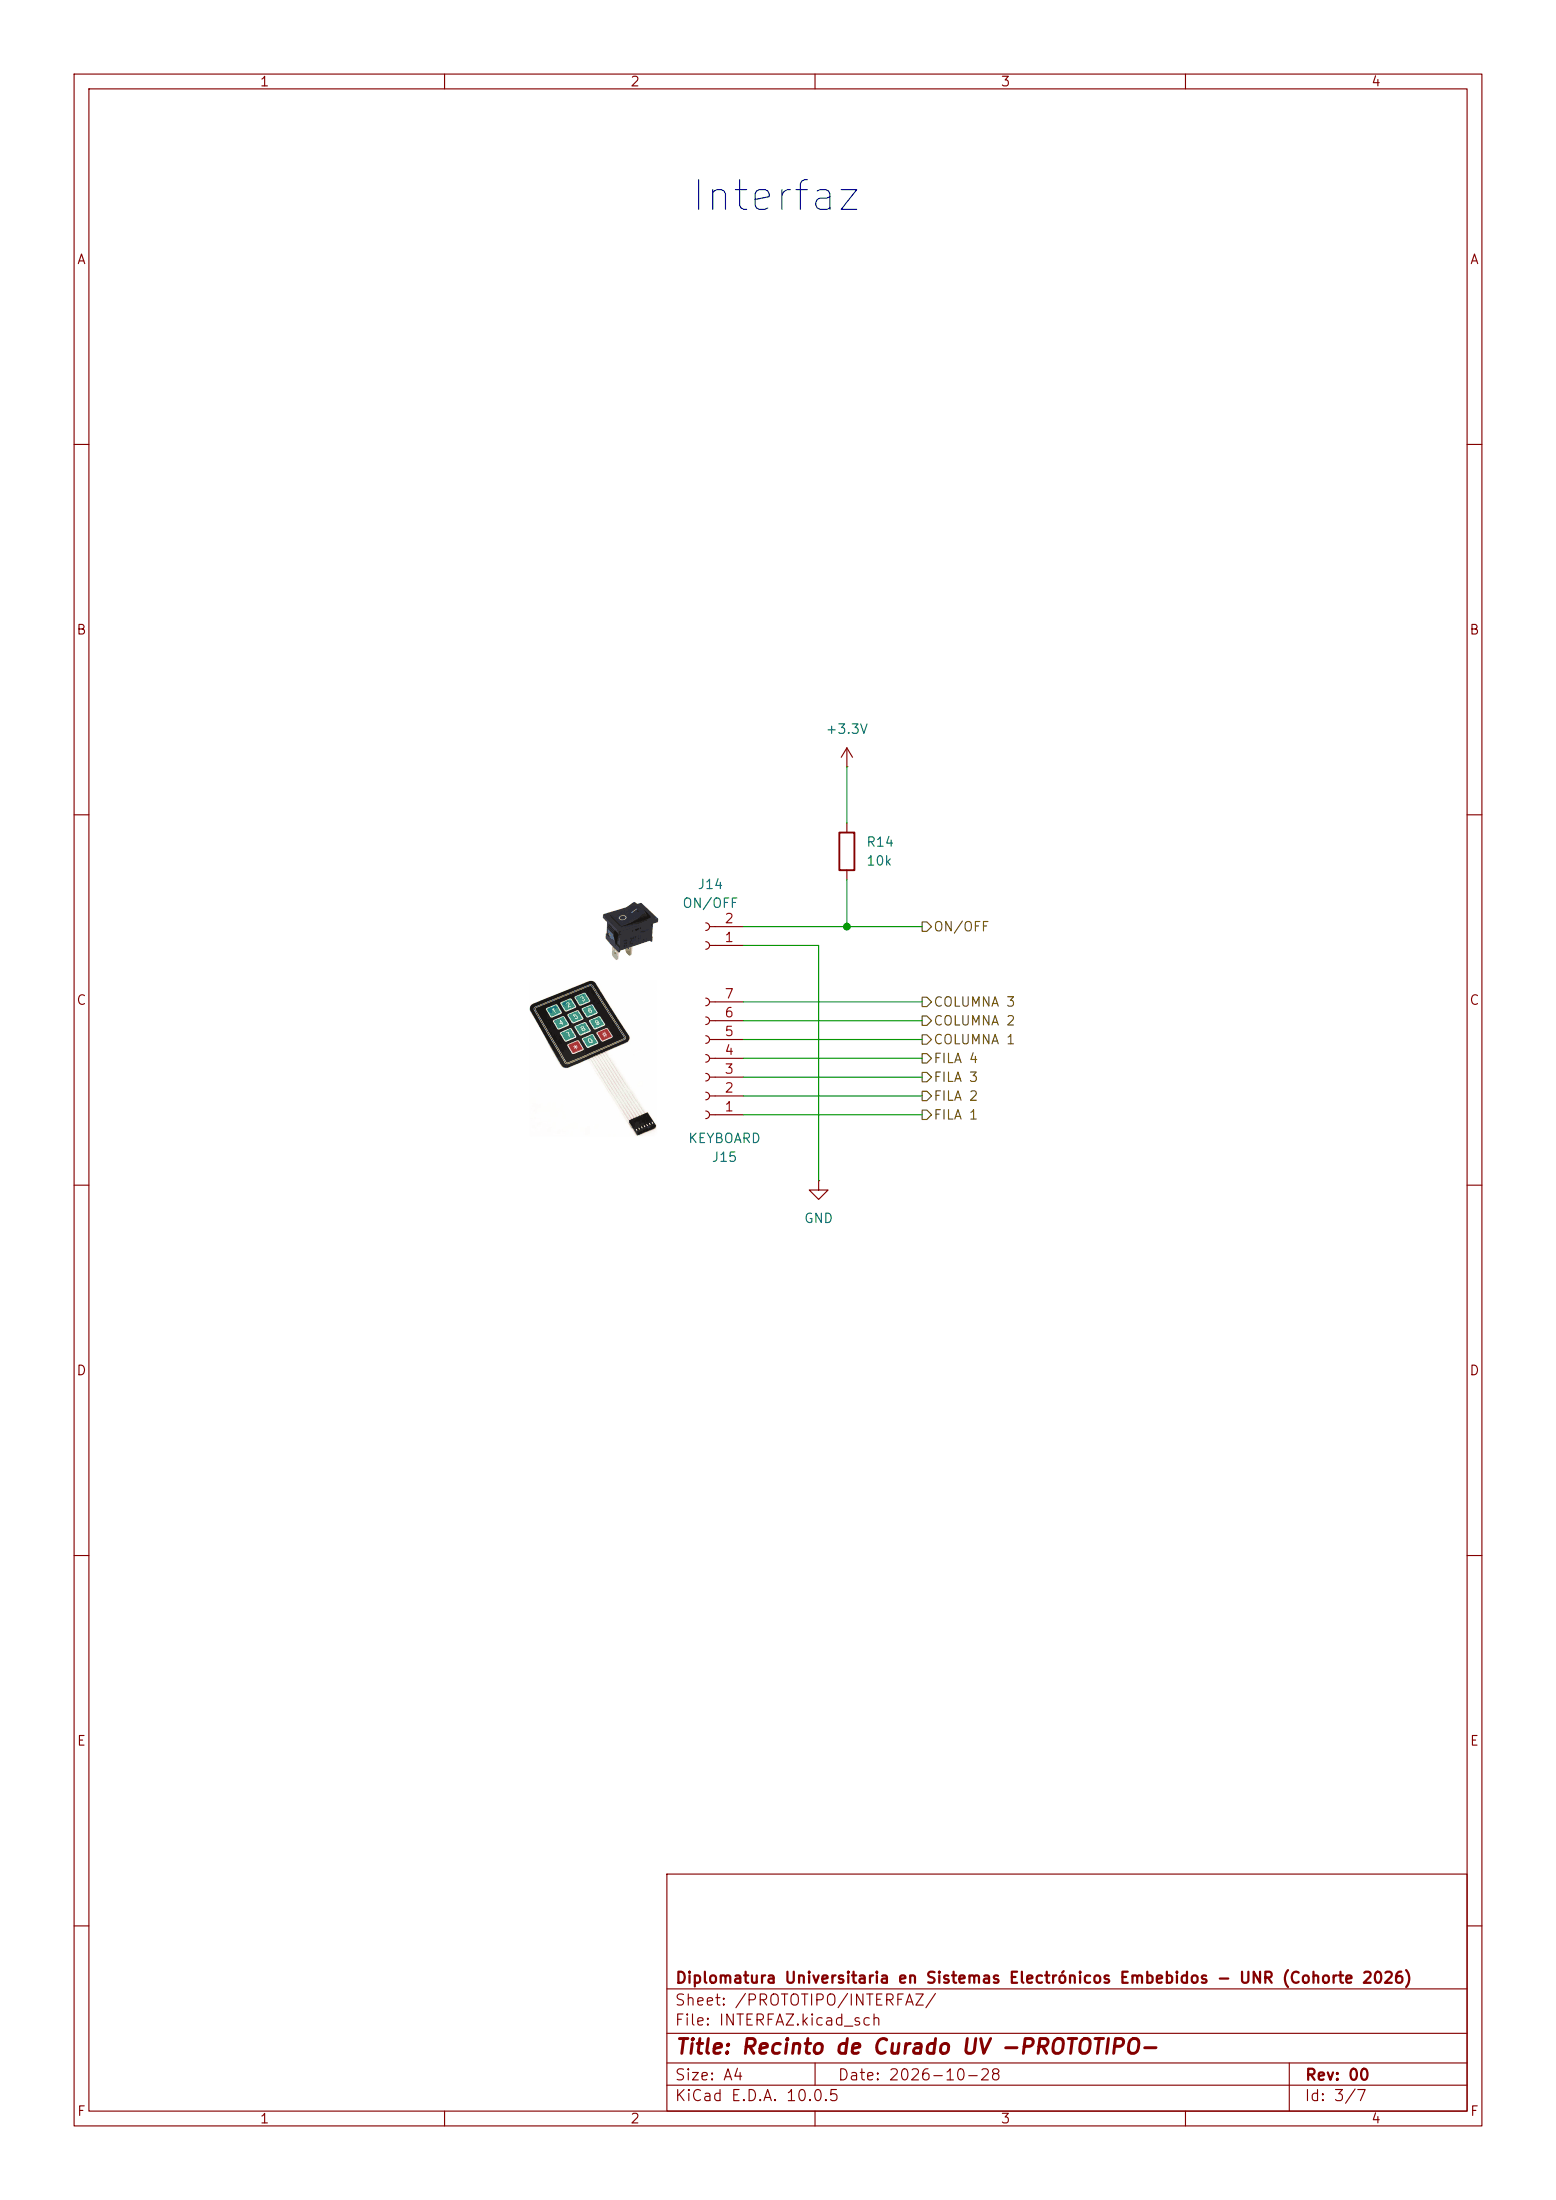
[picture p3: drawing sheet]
(kicad_sch
 (version 20260306)
 (generator "eeschema")
 (generator_version "10.0")
 (paper "A4" portrait)
 (title_block
  (title "Recinto de Curado UV -PROTOTIPO-")
  (date "2026-10-28")
  (rev "00")
  (company "Diplomatura Universitaria en Sistemas Electrónicos Embebidos - UNR (Cohorte 2026)"))
 (lib_symbols
  (symbol "Connector:Conn_01x02_Socket"
   (pin_names
    (offset 1.016) (hide yes)) (exclude_from_sim no) (in_bom yes) (on_board yes)
   (in_pos_files yes)
   (duplicate_pin_numbers_are_jumpers no)
   (property "Reference" "J" (at 0 2.54 0) (show_name no) (do_not_autoplace no) (effects (font (size 1.27 1.27))))
   (property "Value" "Conn_01x02_Socket" (at 0 -5.08 0) (show_name no) (do_not_autoplace no) (effects (font (size 1.27 1.27))))
   (property "Footprint" "" (at 0 0 0) (show_name no) (do_not_autoplace no) (hide yes) (effects (font (size 1.27 1.27))))
   (property "Datasheet" "" (at 0 0 0) (show_name no) (do_not_autoplace no) (hide yes) (effects (font (size 1.27 1.27))))
   (property "Description" "Generic connector, single row, 01x02, script generated" (at 0 0 0) (show_name no) (do_not_autoplace no) (hide yes) (effects (font (size 1.27 1.27))))
   (property "ki_locked" "" (at 0 0 0) (show_name no) (do_not_autoplace no) (effects (font (size 1.27 1.27))))
   (symbol "Conn_01x02_Socket_1_1"
    (polyline (pts (xy -1.27 0) (xy -0.508 0)) (stroke (width 0.1524) (type default)) (fill (type none)))
    (polyline (pts (xy -1.27 -2.54) (xy -0.508 -2.54)) (stroke (width 0.1524) (type default)) (fill (type none)))
    (arc (start 0 -0.508) (mid -0.5058 0) (end 0 0.508) (stroke (width 0.1524) (type default)) (fill (type none)))
    (arc (start 0 -3.048) (mid -0.5058 -2.54) (end 0 -2.032) (stroke (width 0.1524) (type default)) (fill (type none)))
    (pin passive line (at -5.08 0 0) (length 3.81) (name "Pin_1" (effects (font (size 1.27 1.27)))) (number "1" (effects (font (size 1.27 1.27)))))
    (pin passive line (at -5.08 -2.54 0) (length 3.81) (name "Pin_2" (effects (font (size 1.27 1.27)))) (number "2" (effects (font (size 1.27 1.27))))))
   (embedded_fonts no))
  (symbol "Connector:Conn_01x07_Socket"
   (pin_names
    (offset 1.016) (hide yes)) (exclude_from_sim no) (in_bom yes) (on_board yes)
   (in_pos_files yes)
   (duplicate_pin_numbers_are_jumpers no)
   (property "Reference" "J" (at 0 10.16 0) (show_name no) (do_not_autoplace no) (effects (font (size 1.27 1.27))))
   (property "Value" "Conn_01x07_Socket" (at 0 -10.16 0) (show_name no) (do_not_autoplace no) (effects (font (size 1.27 1.27))))
   (property "Footprint" "" (at 0 0 0) (show_name no) (do_not_autoplace no) (hide yes) (effects (font (size 1.27 1.27))))
   (property "Datasheet" "" (at 0 0 0) (show_name no) (do_not_autoplace no) (hide yes) (effects (font (size 1.27 1.27))))
   (property "Description" "Generic connector, single row, 01x07, script generated" (at 0 0 0) (show_name no) (do_not_autoplace no) (hide yes) (effects (font (size 1.27 1.27))))
   (property "ki_locked" "" (at 0 0 0) (show_name no) (do_not_autoplace no) (effects (font (size 1.27 1.27))))
   (symbol "Conn_01x07_Socket_1_1"
    (polyline (pts (xy -1.27 7.62) (xy -0.508 7.62)) (stroke (width 0.1524) (type default)) (fill (type none)))
    (polyline (pts (xy -1.27 5.08) (xy -0.508 5.08)) (stroke (width 0.1524) (type default)) (fill (type none)))
    (polyline (pts (xy -1.27 2.54) (xy -0.508 2.54)) (stroke (width 0.1524) (type default)) (fill (type none)))
    (polyline (pts (xy -1.27 0) (xy -0.508 0)) (stroke (width 0.1524) (type default)) (fill (type none)))
    (polyline (pts (xy -1.27 -2.54) (xy -0.508 -2.54)) (stroke (width 0.1524) (type default)) (fill (type none)))
    (polyline (pts (xy -1.27 -5.08) (xy -0.508 -5.08)) (stroke (width 0.1524) (type default)) (fill (type none)))
    (polyline (pts (xy -1.27 -7.62) (xy -0.508 -7.62)) (stroke (width 0.1524) (type default)) (fill (type none)))
    (arc (start 0 7.112) (mid -0.5058 7.62) (end 0 8.128) (stroke (width 0.1524) (type default)) (fill (type none)))
    (arc (start 0 4.572) (mid -0.5058 5.08) (end 0 5.588) (stroke (width 0.1524) (type default)) (fill (type none)))
    (arc (start 0 2.032) (mid -0.5058 2.54) (end 0 3.048) (stroke (width 0.1524) (type default)) (fill (type none)))
    (arc (start 0 -0.508) (mid -0.5058 0) (end 0 0.508) (stroke (width 0.1524) (type default)) (fill (type none)))
    (arc (start 0 -3.048) (mid -0.5058 -2.54) (end 0 -2.032) (stroke (width 0.1524) (type default)) (fill (type none)))
    (arc (start 0 -5.588) (mid -0.5058 -5.08) (end 0 -4.572) (stroke (width 0.1524) (type default)) (fill (type none)))
    (arc (start 0 -8.128) (mid -0.5058 -7.62) (end 0 -7.112) (stroke (width 0.1524) (type default)) (fill (type none)))
    (pin passive line (at -5.08 7.62 0) (length 3.81) (name "Pin_1" (effects (font (size 1.27 1.27)))) (number "1" (effects (font (size 1.27 1.27)))))
    (pin passive line (at -5.08 5.08 0) (length 3.81) (name "Pin_2" (effects (font (size 1.27 1.27)))) (number "2" (effects (font (size 1.27 1.27)))))
    (pin passive line (at -5.08 2.54 0) (length 3.81) (name "Pin_3" (effects (font (size 1.27 1.27)))) (number "3" (effects (font (size 1.27 1.27)))))
    (pin passive line (at -5.08 0 0) (length 3.81) (name "Pin_4" (effects (font (size 1.27 1.27)))) (number "4" (effects (font (size 1.27 1.27)))))
    (pin passive line (at -5.08 -2.54 0) (length 3.81) (name "Pin_5" (effects (font (size 1.27 1.27)))) (number "5" (effects (font (size 1.27 1.27)))))
    (pin passive line (at -5.08 -5.08 0) (length 3.81) (name "Pin_6" (effects (font (size 1.27 1.27)))) (number "6" (effects (font (size 1.27 1.27)))))
    (pin passive line (at -5.08 -7.62 0) (length 3.81) (name "Pin_7" (effects (font (size 1.27 1.27)))) (number "7" (effects (font (size 1.27 1.27))))))
   (embedded_fonts no))
  (symbol "Device:R"
   (pin_numbers (hide yes))
   (pin_names
    (offset 0)) (exclude_from_sim no) (in_bom yes) (on_board yes)
   (in_pos_files yes)
   (duplicate_pin_numbers_are_jumpers no)
   (property "Reference" "R" (at 2.032 0 90) (show_name no) (do_not_autoplace no) (effects (font (size 1.27 1.27))))
   (property "Value" "R" (at 0 0 90) (show_name no) (do_not_autoplace no) (effects (font (size 1.27 1.27))))
   (property "Footprint" "" (at -1.778 0 90) (show_name no) (do_not_autoplace no) (hide yes) (effects (font (size 1.27 1.27))))
   (property "Datasheet" "" (at 0 0 0) (show_name no) (do_not_autoplace no) (hide yes) (effects (font (size 1.27 1.27))))
   (property "Description" "Resistor" (at 0 0 0) (show_name no) (do_not_autoplace no) (hide yes) (effects (font (size 1.27 1.27))))
   (symbol "R_0_1"
    (rectangle (start -1.016 -2.54) (end 1.016 2.54) (stroke (width 0.254) (type default)) (fill (type none))))
   (symbol "R_1_1"
    (pin passive line (at 0 3.81 270) (length 1.27) (name "" (effects (font (size 1.27 1.27)))) (number "1" (effects (font (size 1.27 1.27)))))
    (pin passive line (at 0 -3.81 90) (length 1.27) (name "" (effects (font (size 1.27 1.27)))) (number "2" (effects (font (size 1.27 1.27))))))
   (embedded_fonts no))
  (symbol "power:+3.3V"
   (power global)
   (pin_numbers (hide yes))
   (pin_names
    (offset 0) (hide yes)) (exclude_from_sim no) (in_bom yes) (on_board yes)
   (in_pos_files yes)
   (duplicate_pin_numbers_are_jumpers no)
   (property "Reference" "#PWR" (at 0 -3.81 0) (show_name no) (do_not_autoplace no) (hide yes) (effects (font (size 1.27 1.27))))
   (property "Value" "+3.3V" (at 0 3.556 0) (show_name no) (do_not_autoplace no) (effects (font (size 1.27 1.27))))
   (property "Footprint" "" (at 0 0 0) (show_name no) (do_not_autoplace no) (hide yes) (effects (font (size 1.27 1.27))))
   (property "Datasheet" "" (at 0 0 0) (show_name no) (do_not_autoplace no) (hide yes) (effects (font (size 1.27 1.27))))
   (property "Description" "Power symbol creates a global label with name \"+3.3V\"" (at 0 0 0) (show_name no) (do_not_autoplace no) (hide yes) (effects (font (size 1.27 1.27))))
   (symbol "+3.3V_0_1"
    (polyline (pts (xy -0.762 1.27) (xy 0 2.54)) (stroke (width 0) (type default)) (fill (type none)))
    (polyline (pts (xy 0 2.54) (xy 0.762 1.27)) (stroke (width 0) (type default)) (fill (type none)))
    (polyline (pts (xy 0 0) (xy 0 2.54)) (stroke (width 0) (type default)) (fill (type none))))
   (symbol "+3.3V_1_1"
    (pin power_in line (at 0 0 90) (length 0) (name "" (effects (font (size 1.27 1.27)))) (number "1" (effects (font (size 1.27 1.27))))))
   (embedded_fonts no))
  (symbol "power:GND"
   (power global)
   (pin_numbers (hide yes))
   (pin_names
    (offset 0) (hide yes)) (exclude_from_sim no) (in_bom yes) (on_board yes)
   (in_pos_files yes)
   (duplicate_pin_numbers_are_jumpers no)
   (property "Reference" "#PWR" (at 0 -6.35 0) (show_name no) (do_not_autoplace no) (hide yes) (effects (font (size 1.27 1.27))))
   (property "Value" "GND" (at 0 -3.81 0) (show_name no) (do_not_autoplace no) (effects (font (size 1.27 1.27))))
   (property "Footprint" "" (at 0 0 0) (show_name no) (do_not_autoplace no) (hide yes) (effects (font (size 1.27 1.27))))
   (property "Datasheet" "" (at 0 0 0) (show_name no) (do_not_autoplace no) (hide yes) (effects (font (size 1.27 1.27))))
   (property "Description" "Power symbol creates a global label with name \"GND\" , ground" (at 0 0 0) (show_name no) (do_not_autoplace no) (hide yes) (effects (font (size 1.27 1.27))))
   (symbol "GND_0_1"
    (polyline (pts (xy 0 0) (xy 0 -1.27) (xy 1.27 -1.27) (xy 0 -2.54) (xy -1.27 -1.27) (xy 0 -1.27)) (stroke (width 0) (type default)) (fill (type none))))
   (symbol "GND_1_1"
    (pin power_in line (at 0 0 270) (length 0) (name "" (effects (font (size 1.27 1.27)))) (number "1" (effects (font (size 1.27 1.27))))))
   (embedded_fonts no)))
 (text "Interfaz"
  (exclude_from_sim no)
  (at 104.775 26.67 0)
  (effects (font (size 4 4))))
 (junction
  (at 114.3 125.095)
  (diameter 0)
  (color 0 0 0 0))
 (wire
  (pts (xy 110.49 127.635) (xy 110.49 159.385))
  (stroke (width 0) (type default)))
 (wire
  (pts (xy 114.3 125.095) (xy 124.46 125.095))
  (stroke (width 0) (type default)))
 (wire
  (pts (xy 114.3 118.745) (xy 114.3 125.095))
  (stroke (width 0) (type default)))
 (wire
  (pts (xy 100.33 125.095) (xy 114.3 125.095))
  (stroke (width 0) (type default)))
 (wire
  (pts (xy 100.33 142.875) (xy 124.46 142.875))
  (stroke (width 0) (type default)))
 (wire
  (pts (xy 100.33 150.495) (xy 124.46 150.495))
  (stroke (width 0) (type default)))
 (wire
  (pts (xy 100.33 137.795) (xy 124.46 137.795))
  (stroke (width 0) (type default)))
 (wire
  (pts (xy 100.33 145.415) (xy 124.46 145.415))
  (stroke (width 0) (type default)))
 (wire
  (pts (xy 100.33 135.255) (xy 124.46 135.255))
  (stroke (width 0) (type default)))
 (wire
  (pts (xy 100.33 147.955) (xy 124.46 147.955))
  (stroke (width 0) (type default)))
 (wire
  (pts (xy 114.3 103.505) (xy 114.3 111.125))
  (stroke (width 0) (type default)))
 (wire
  (pts (xy 100.33 140.335) (xy 124.46 140.335))
  (stroke (width 0) (type default)))
 (wire
  (pts (xy 100.33 127.635) (xy 110.49 127.635))
  (stroke (width 0) (type default)))
 (image
  (at 85.09 125.73)
  (scale 0.0836897)
  (data))
 (image
  (at 80.01 142.875)
  (scale 0.244988)
  (data))
 (hierarchical_label "COLUMNA 1"
  (shape output)
  (at 124.46 140.335 0)
  (effects (font (size 1.27 1.27)) (justify left)))
 (hierarchical_label "FILA 3"
  (shape output)
  (at 124.46 145.415 0)
  (effects (font (size 1.27 1.27)) (justify left)))
 (hierarchical_label "FILA 1"
  (shape output)
  (at 124.46 150.495 0)
  (effects (font (size 1.27 1.27)) (justify left)))
 (hierarchical_label "ON{slash}OFF"
  (shape output)
  (at 124.46 125.095 0)
  (effects (font (size 1.27 1.27)) (justify left)))
 (hierarchical_label "COLUMNA 3"
  (shape output)
  (at 124.46 135.255 0)
  (effects (font (size 1.27 1.27)) (justify left)))
 (hierarchical_label "FILA 2"
  (shape output)
  (at 124.46 147.955 0)
  (effects (font (size 1.27 1.27)) (justify left)))
 (hierarchical_label "COLUMNA 2"
  (shape output)
  (at 124.46 137.795 0)
  (effects (font (size 1.27 1.27)) (justify left)))
 (hierarchical_label "FILA 4"
  (shape output)
  (at 124.46 142.875 0)
  (effects (font (size 1.27 1.27)) (justify left)))
 (symbol
  (lib_id "power:GND")
  (at 110.49 159.385 0)
  (unit 1)
  (body_style 1)
  (exclude_from_sim no)
  (in_bom yes)
  (on_board yes)
  (in_pos_files yes)
  (dnp no)
  (fields_autoplaced yes)
  (property "Reference" "#PWR06" (at 110.49 165.735 0) (hide yes) (show_name no) (do_not_autoplace no) (effects (font (size 1.27 1.27))))
  (property "Value" "GND" (at 110.49 164.465 0) (show_name no) (do_not_autoplace no) (effects (font (size 1.27 1.27))))
  (property "Footprint" "" (at 110.49 159.385 0) (hide yes) (show_name no) (do_not_autoplace no) (effects (font (size 1.27 1.27))))
  (property "Datasheet" "" (at 110.49 159.385 0) (hide yes) (show_name no) (do_not_autoplace no) (effects (font (size 1.27 1.27))))
  (property "Description" "Power symbol creates a global label with name \"GND\" , ground" (at 110.49 159.385 0) (hide yes) (show_name no) (do_not_autoplace no) (effects (font (size 1.27 1.27))))
  (pin "1"))
 (symbol
  (lib_id "Connector:Conn_01x07_Socket")
  (at 95.25 142.875 180)
  (unit 1)
  (body_style 1)
  (exclude_from_sim no)
  (in_bom yes)
  (on_board yes)
  (in_pos_files yes)
  (dnp no)
  (property "Reference" "J15" (at 97.79 156.21 0) (show_name no) (do_not_autoplace no) (effects (font (size 1.27 1.27))))
  (property "Value" "KEYBOARD" (at 97.79 153.67 0) (show_name no) (do_not_autoplace no) (effects (font (size 1.27 1.27))))
  (property "Footprint" "Connector_PinSocket_2.54mm:PinSocket_1x07_P2.54mm_Vertical" (at 95.25 142.875 0) (hide yes) (show_name no) (do_not_autoplace no) (effects (font (size 1.27 1.27))))
  (property "Datasheet" "" (at 95.25 142.875 0) (hide yes) (show_name no) (do_not_autoplace no) (effects (font (size 1.27 1.27))))
  (property "Description" "Pin Socket 1x07, P2.54mm" (at 95.25 142.875 0) (hide yes) (show_name no) (do_not_autoplace no) (effects (font (size 1.27 1.27))))
  (pin "5")
  (pin "1")
  (pin "3")
  (pin "2")
  (pin "7")
  (pin "6")
  (pin "4"))
 (symbol
  (lib_id "Connector:Conn_01x02_Socket")
  (at 95.25 127.635 180)
  (unit 1)
  (body_style 1)
  (exclude_from_sim no)
  (in_bom yes)
  (on_board yes)
  (in_pos_files yes)
  (dnp no)
  (property "Reference" "J14" (at 95.885 119.38 0) (show_name no) (do_not_autoplace no) (effects (font (size 1.27 1.27))))
  (property "Value" "ON/OFF" (at 95.885 121.92 0) (show_name no) (do_not_autoplace no) (effects (font (size 1.27 1.27))))
  (property "Footprint" "Connector_PinSocket_2.54mm:PinSocket_1x02_P2.54mm_Vertical" (at 95.25 127.635 0) (hide yes) (show_name no) (do_not_autoplace no) (effects (font (size 1.27 1.27))))
  (property "Datasheet" "" (at 95.25 127.635 0) (hide yes) (show_name no) (do_not_autoplace no) (effects (font (size 1.27 1.27))))
  (property "Description" "Pin Socket 1x02, P2.54mm" (at 95.25 127.635 0) (hide yes) (show_name no) (do_not_autoplace no) (effects (font (size 1.27 1.27))))
  (pin "1")
  (pin "2"))
 (symbol
  (lib_id "Device:R")
  (at 114.3 114.935 0)
  (unit 1)
  (body_style 1)
  (exclude_from_sim no)
  (in_bom yes)
  (on_board yes)
  (in_pos_files yes)
  (dnp no)
  (fields_autoplaced yes)
  (property "Reference" "R14" (at 116.84 113.6649 0) (show_name no) (do_not_autoplace no) (effects (font (size 1.27 1.27)) (justify left)))
  (property "Value" "10k" (at 116.84 116.2049 0) (show_name no) (do_not_autoplace no) (effects (font (size 1.27 1.27)) (justify left)))
  (property "Footprint" "Resistor_THT:R_Axial_DIN0207_L6.3mm_D2.5mm_P7.62mm_Horizontal" (at 112.522 114.935 90) (hide yes) (show_name no) (do_not_autoplace no) (effects (font (size 1.27 1.27))))
  (property "Datasheet" "" (at 114.3 114.935 0) (hide yes) (show_name no) (do_not_autoplace no) (effects (font (size 1.27 1.27))))
  (property "Description" "Resistor 10kΩ" (at 114.3 114.935 0) (hide yes) (show_name no) (do_not_autoplace no) (effects (font (size 1.27 1.27))))
  (pin "2")
  (pin "1"))
 (symbol
  (lib_id "power:+3.3V")
  (at 114.3 103.505 0)
  (unit 1)
  (body_style 1)
  (exclude_from_sim no)
  (in_bom yes)
  (on_board yes)
  (in_pos_files yes)
  (dnp no)
  (fields_autoplaced yes)
  (property "Reference" "#PWR011" (at 114.3 107.315 0) (hide yes) (show_name no) (do_not_autoplace no) (effects (font (size 1.27 1.27))))
  (property "Value" "+3.3V" (at 114.3 98.425 0) (show_name no) (do_not_autoplace no) (effects (font (size 1.27 1.27))))
  (property "Footprint" "" (at 114.3 103.505 0) (hide yes) (show_name no) (do_not_autoplace no) (effects (font (size 1.27 1.27))))
  (property "Datasheet" "" (at 114.3 103.505 0) (hide yes) (show_name no) (do_not_autoplace no) (effects (font (size 1.27 1.27))))
  (property "Description" "Power symbol creates a global label with name \"+3.3V\"" (at 114.3 103.505 0) (hide yes) (show_name no) (do_not_autoplace no) (effects (font (size 1.27 1.27))))
  (pin "1")))
